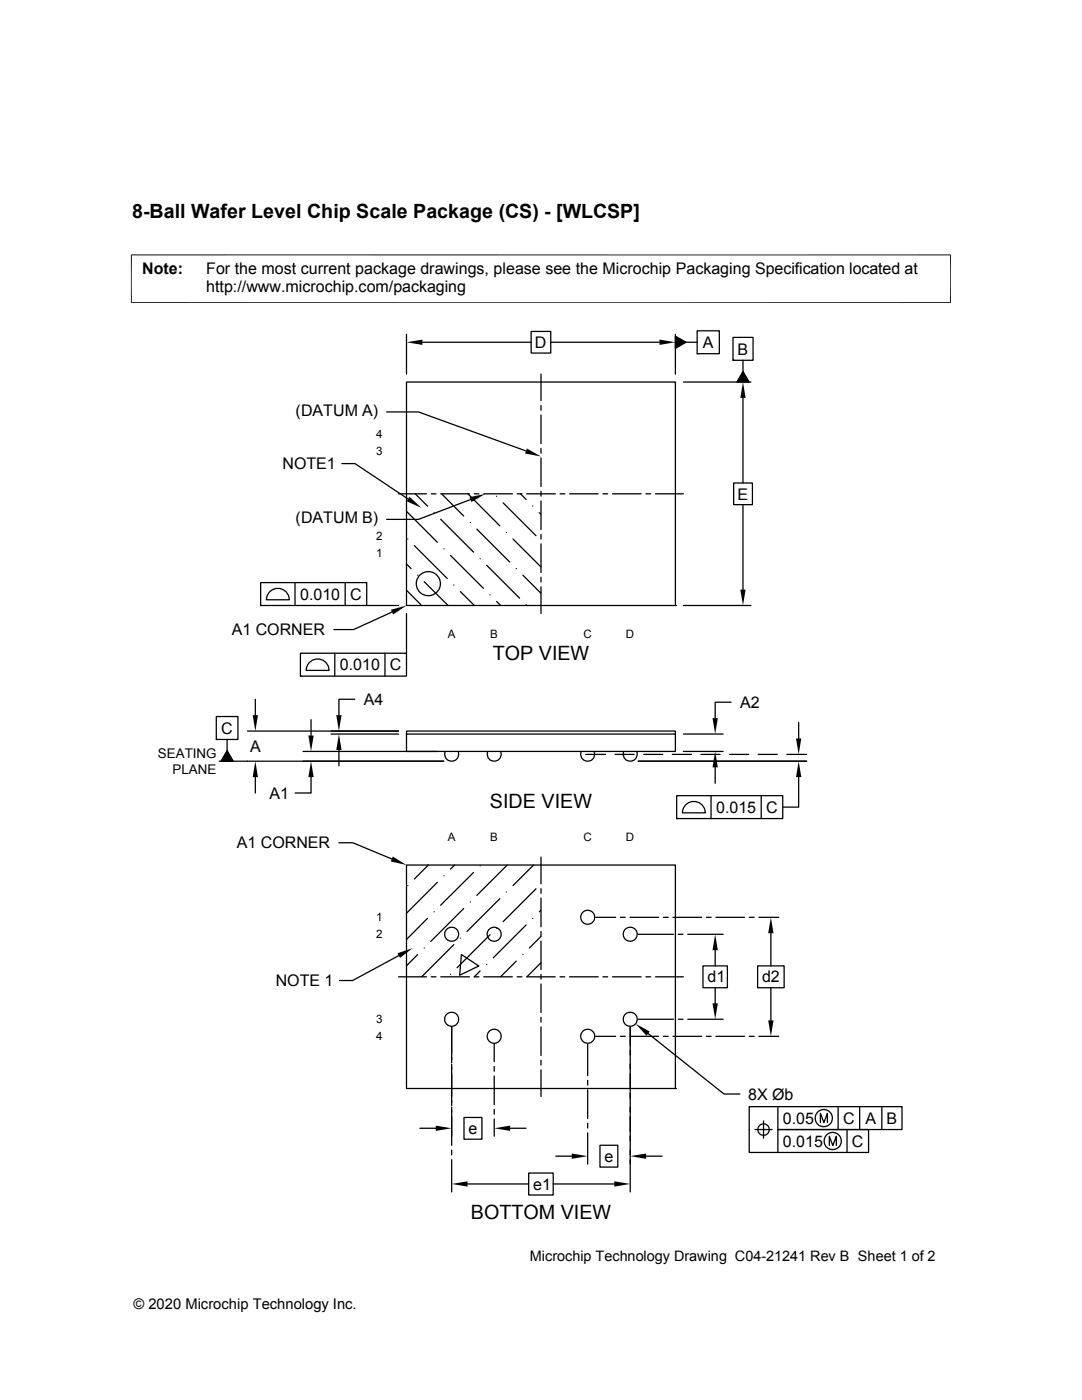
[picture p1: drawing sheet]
<svg xmlns="http://www.w3.org/2000/svg" width="216mm" height="279mm" viewBox="0 0 216 279" stroke-linecap="round" stroke-linejoin="round" font-family="sans-serif">
<g fill="none" stroke="#000" stroke-width=".25">
<path d="M81.1 76.2h53.7v44.6h-53.7zM81.1 66.7v8M84.3 68.3h21.7M106 66.1h3.9v4.4h-3.9zM107.9 74.7v5.3M109.9 68.3h21.7M134.8 67.1l2.1 1.2-2.1 1.2zM134.8 66.7v8M136.4 76.2h13.4M136.9 68.3h2.2M139.1 66h4.4v4.6h-4.4zM139.1 70.6h.1"/>
<path d="M146.3 67.3h4v4.6h-4zM146.3 71.9h.1M148.3 74.1l1.2 2.1h-2.5zM148.3 71.9v2.2M148.3 79.4v17M68.2 92.5h2.6l10.6 7.1M77.2 82.2h6.3l21.5 7.8M79.5 98.6h5.6M82.8 98.5l2.5 2.5M86 98.6h1M87.9 98.6h5.8M88.1 98.5l4.4 4.5"/>
<path d="M93.3 98.5l6.4 6.4M93.9 99.7l-10.4 4h-6.3M94.6 98.6h1M96.5 98.6h5.7M99.1 99h.1M103.2 98.6h.9M103.8 98.5l1.2 1.2M105.1 98.6h5.7M107.9 80.9v1M107.9 82.8v5.7M107.9 89.5v.9M107.9 91.4v5.7"/>
<path d="M107.9 98.1v.9M107.9 100v5.7M111.8 98.6h.9M113.7 98.6h5.7M120.3 98.6h1M122.2 98.6h5.7M128.9 98.6h.9M130.8 98.6h5.6M146.4 96.4h3.7v4.3h-3.7zM52 116.3h21.2v4.5h-21.2zM53.9 118a2.28 2.28 0 0 1 2.5-.4 2.28 2.28 0 0 1 1.3 2.1h-4.6l.4-1.2zM58.9 116.3v4.5"/>
<path d="M68.9 116.3v4.5M81.1 102l6.2 6.2M81.1 112.5l.9 1M81.1 117.8l2.9 2.9M81.4 107.6h.1M82.7 108.9l6.5 6.5M83.3 114.8h.1M84.6 116.1l4.8 4.7M86.6 102.3h.1M87.9 103.6l6.6 6.6M88.6 109.5h.1M89.9 110.8l6.6 6.6"/>
<path d="M90.6 116.8h.1M91.9 118.1l2.8 2.7M93.8 104.3h.1M95.1 105.6l6.6 6.6M95.8 111.5h.1M97.1 112.8l6.6 6.6M97.8 118.7h.1M100.4 100.4l6.6 6.5M101 106.3h.1M102.4 107.6l5.5 5.5M103 113.5h.1M104.3 114.8l3.6 3.6"/>
<path d="M106.3 101h.1M107.6 102.3l.3 .3M107.9 106.6v1M107.9 108.5v5.8M107.9 115.2v1M107.9 117.1v5.3M148.3 100.7v17M50.9 139.6v3.1M52 120.8h.1M59.9 130.4h21.2v4.5h-21.2zM59.9 134.9h.1M61.9 132.1a2.28 2.28 0 0 1 2.4-.4 2.28 2.28 0 0 1 1.4 2.1h-4.6l.3-1.2z"/>
<path d="M66.8 130.4v4.5M70.8 139.6h-3.2v3.1M73.2 120.8h6.3M76.8 130.4v4.5M78.2 122.2l-7.7 3.4h-3.9M81.1 122.4v8M99.1 120l.8 .8M105 120.7h.1M134.8 120.8h.1M136.4 120.8h13.4M43.2 143h4.3v4.6h-4.3zM43.2 147.6h.1"/>
<path d="M43.7 151.9h44.8M45.3 147.6v2.2M45.3 149.8l1.2 2.1h-2.4zM49.4 145.9h30.1M50.9 155.1v3.2M60.5 150h26.7M62.1 155.1v3.2h-3.2M62.1 143.6v3.2M66 146.5h13.5M67.6 149.7v3.1M81.1 146.5v-.6h53.7v.6M81.1 146.5h53.7v3.5h-53.7z"/>
<path d="M88.8 150a1.4 1.4 0 0 0 1.3 1.9 1.4 1.4 0 0 0 1.3-1.9M97.3 150a1.39 1.39 0 0 0 1.3 1.9 1.39 1.39 0 0 0 1.3-1.9M116 150a1.4 1.4 0 0 0 1.3 1.9 1.4 1.4 0 0 0 1.3-1.9M116.9 150.6h3.9M122.7 150.6h3.8M124.5 150a1.4 1.4 0 0 0 1.3 1.9 1.4 1.4 0 0 0 1.2-1.9M127.3 151.9h33.7M128.4 150.6h3.8M134.2 150.6h3.8M135 158.8h21.2v4.6h-21.2zM136.4 150h7.9M136.4 146.5h7.9"/>
<path d="M139.9 150.6h3.8M141.9 158.8v4.6M142.7 153.1v3.2M145.6 150.6h3.8M145.9 140.1h-3.2v3.2M151.3 150.6h3.8M151.9 158.8v4.6M157 150.6h4M159.4 155.1v6h-3.2M159.4 144.2v3.2M67.6 168.2h2.8l7.8 3.2M81.1 172.6h53.7v44.6h-53.7z"/>
<path d="M81.4 176.7h.1M85.5 172.6l-2.8 2.8M87.3 176.1l-6.2 6.1M88.6 174.8h.1M90.7 172.6l-.8 .9M94.5 174.1l-6.6 6.6M95.8 172.8h.1M99.7 179.3l-6.5 6.6M101 178h.1M101.2 172.6l-6.1 6.1M106.5 172.6l-4.1 4.1M107 177.4l-6.6 6.5"/>
<path d="M107.9 171v5.4M107.9 177.3v1M107.9 179.2v5.8M135 163.4h.1M136.9 160.5a2.29 2.29 0 0 1 2.5-.4 2.29 2.29 0 0 1 1.3 2.1h-4.5l.3-1.1zM79.5 194.9h5.6M79.6 190.7l-9.2 5h-2.7M83.3 190.5l-2.2 2.2M84.6 189.2h.1M85.3 183.3l-4.2 4.2M86 194.9h1M86.6 182h.1"/>
<path d="M87.9 194.9h5.8M89.9 194.4h.1M90.6 188.5l-6.4 6.4M91.9 187.2h.1M92.1 190.5l3.4 2.3-3.8 1.8zM92.5 181.3l-6.5 6.6M93.8 180h.1M94.6 194.9h1M95.8 193.8l-1.1 1.1M96.5 194.9h5.7M97.1 192.5h.1M97.8 186.6l-6.6 6.5"/>
<path d="M99.1 185.3h.1M103 191.8l-3.1 3.1M103.2 194.9h.9M104.3 190.5h.1M105 184.6l-6.6 6.6M105.1 194.9h5.7M106.3 183.3h.1M107.9 181.7l-.3 .3M107.9 192.2l-2.7 2.7M107.9 186.9l-2.3 2.3M107.9 185.9v1M107.9 187.8v5.7"/>
<path d="M107.9 194.5v.9M107.9 196.4v5.7M111.7 194.9h1M113.6 194.9h5.8M118.9 183.1h4M120.3 194.9h1M122.2 194.9h5.7M123.8 183.1h1M125.7 183.1h5.7M127.3 186.5h7.1M128.9 194.9h.9M130.8 194.9h5.6"/>
<path d="M132.4 183.1h.9M134.3 183.1h5.7M135.3 186.5h1M137.2 186.5h7.1M140.3 192.8h4.8v4.3h-4.8zM140.9 183.1h1M142.7 189.6v3.2M142.7 197.1v3.1M142.9 183.1h5.7M149.5 183.1h1M151.2 192.8h5.3v4.3h-5.3zM151.4 183.1h4"/>
<path d="M153.8 186.2v6.6M153.8 197.1v6.5M90.1 212.4v8.2M90.1 205v7.1M98.6 208.4v3.5M98.6 212.8v1M98.6 214.7v5.8M107.9 203v1M107.9 204.9v5.8M107.9 211.6v1M107.9 213.5v5.3M117.3 208.4v6.3"/>
<path d="M117.3 215.6v1M117.3 217.5v5.7M118.9 206.8h4M123.8 206.8h1M125.7 206.8h5.7M125.8 205v6.4M125.8 211.5v8.5M127.3 203.4h7.1M129.3 206.3l15.2 12h3.1M132.4 206.8h.9M134.3 206.8h5.7M134.8 217.2h.1"/>
<path d="M135.3 203.4h1M137.2 203.4h7.1M140.9 206.8h1M142.9 206.8h5.7M149.5 206.8h1M151.4 206.8h4M83.8 225.2h3.2M90.1 221v7.6M90.1 229.5v1M90.1 231.4v6.5M92.6 223h3.6v4.4h-3.6zM93.3 236.3h12.2"/>
<path d="M98.6 221.4v1M98.6 223.3v3.5M101.8 225.2h3.2M105.5 234.1h4.9v4.4h-4.9zM110.4 236.3h12.2M110.9 230.7h3.2M117.3 224.2v.9M117.3 226.1v6.2M119.7 228.6h3.6v4.3h-3.6zM125.8 220.1v8.5M125.8 228.7v9.2M128.9 230.7h3.2"/>
<path d="M150.6 225.4h3.5M152.4 223.7v3.4M155.2 220.9v4.5h18.1v4.6h-23.8v-9.1h30.5v4.5h-24.8v4.6M163.7 224v-1.8l.7 1.8 .7-1.8v1.8M165.5 228.6v-1.8l.7 1.8 .7-1.8v1.8M167.2 220.9v4.5M169 225.4v4.6M171.5 220.9v4.5M176 220.9v4.5"/>
<circle cx="85.5" cy="116.5" r="2.41"/>
<circle cx="90.1" cy="186.5" r="1.4"/>
<circle cx="98.6" cy="186.5" r="1.4"/>
<circle cx="117.3" cy="183.1" r="1.4"/>
<circle cx="125.7" cy="186.5" r="1.4"/>
<circle cx="90.1" cy="203.4" r="1.4"/>
<circle cx="98.6" cy="206.8" r="1.4"/>
<circle cx="117.3" cy="206.8" r="1.4"/>
<circle cx="125.7" cy="203.4" r="1.4"/>
<circle cx="152.4" cy="225.4" r="1.14"/>
<circle cx="164.4" cy="223.1" r="1.72"/>
<circle cx="166.2" cy="227.7" r="1.72"/>
</g>
<g fill="#000">
<path d="M81.1 68.3l3.2-.5v1zM131.6 67.8l3.2 .5-3.2 .5zM134.8 67.1l2.1 1.2-2.1 1.2zM148.3 76.2l.5 3.2h-1.1zM148.3 74.1l1.2 2.1h-2.5zM81.7 99.1l2.4 2.2-3-1.3zM93.7 99.2l3.2-.6-2.8 1.6zM105.1 89.5l2.8 1.6-3.1-.6zM147.7 117.7h1.1l-.5 3.1zM78 121.7l3.1-.9-2.7 1.8zM45.3 149.8l1.2 2.1h-2.4zM50.9 151.9l.6 3.2h-1.1z"/>
<path d="M50.4 142.7h1.1l-.6 3.2zM61.5 146.8h1.1l-.5 3.2zM62.1 151.9l.5 3.2h-1.1zM67.6 146.5l.6 3.2h-1.1zM67.1 142.7h1.1l-.6 3.2zM142.7 150l.5 3.1h-1zM142.2 143.3h1l-.5 3.2zM158.8 147.4h1.1l-.5 3.2zM159.4 151.9l.5 3.2h-1.1zM78.4 170.9l2.7 1.7-3.1-.7zM79.3 190.2l3.1-1-2.6 2zM142.7 186.5l.5 3.1h-1z"/>
<path d="M153.8 183.1l.5 3.1h-1zM126.8 204.3l2.8 1.6-.6 .8zM142.2 200.2h1l-.5 3.2zM153.3 203.6h1l-.5 3.2zM87 224.6l3.1 .6-3.1 .5zM90.1 236.3l3.2-.5v1zM98.6 225.2l3.2-.6v1.1zM114.1 230.2l3.2 .5-3.2 .6zM122.6 235.8l3.2 .5-3.2 .5zM125.8 230.7l3.1-.5v1.1z"/>
</g>
<path d="M26.1 50.9h163.7M26.2 50.8v9.7M189.7 50.8v9.7M26.1 60.4h163.7" fill="none" stroke="#000" stroke-width=".2"/>
<g font-size="3.9">
<text x="26.4" y="43.5">8-Ball Wafer Level Chip Scale Package (CS) - [WLCSP]</text>
<text x="98.3" y="131.8">TOP VIEW</text>
<text x="97.8" y="161.3">SIDE VIEW</text>
<text x="93.9" y="243.3">BOTTOM VIEW</text>
</g>
<g font-size="3.2">
<text x="28.4" y="54.6">Note:</text>
<text x="41.1" y="58.3">http://www.microchip.com/packaging</text>
<text x="41.1" y="54.6">For the most current package drawings, please see the Microchip Packaging Specification located at</text>
<text x="106.7" y="69.4">D</text>
<text x="140.3" y="69.4">A</text>
<text x="147.2" y="70.8">B</text>
<text x="59" y="83">(DATUM A)</text>
<text x="56.4" y="93.6">NOTE1</text>
<text x="147.2" y="99.7">E</text>
<text x="59" y="104.5">(DATUM B)</text>
<text x="59.9" y="119.7">0.010</text>
<text x="69.8" y="119.7">C</text>
<text x="46.2" y="126.8">A1 CORNER</text>
<text x="67.8" y="133.8">0.010</text>
<text x="77.8" y="133.8">C</text>
<text x="72.6" y="140.7">A4</text>
<text x="147.7" y="141.3">A2</text>
<text x="44.2" y="146.4">C</text>
<text x="49.9" y="150.1">A</text>
<text x="53.8" y="159.4">A1</text>
<text x="142.9" y="162.2">0.015</text>
<text x="152.9" y="162.2">C</text>
<text x="47.2" y="169.3">A1 CORNER</text>
<text x="55" y="196.8">NOTE 1</text>
<text x="141.2" y="196.1">d1</text>
<text x="152.1" y="196.1">d2</text>
<text x="149.3" y="219.4">8X Øb</text>
<text x="93.5" y="226.3">e</text>
<text x="156.2" y="224.3">0.05</text>
<text x="168.2" y="224.3">C</text>
<text x="172.7" y="224.3">A</text>
<text x="176.9" y="224.3">B</text>
<text x="120.6" y="231.9">e</text>
<text x="156.2" y="228.9">0.015</text>
<text x="170" y="228.9">C</text>
<text x="106.4" y="237.4">e1</text>
</g>
<g font-size="2.9">
<text x="105.7" y="251.7">Microchip Technology Drawing C04-21241 Rev B Sheet 1 of 2</text>
<text x="26.6" y="261.3">© 2020 Microchip Technology Inc.</text>
</g>
<g font-size="2.7">
<text x="31.5" y="151.3">SEATING</text>
<text x="34.4" y="154.5">PLANE</text>
</g>
<g font-size="2.3">
<text x="75.1" y="87.5">4</text>
<text x="75.1" y="90.9">3</text>
<text x="75.1" y="107.9">2</text>
<text x="75.1" y="111.3">1</text>
<text x="89.4" y="127.3">A</text>
<text x="97.8" y="127.3">B</text>
<text x="116.4" y="127.3">C</text>
<text x="124.9" y="127.3">D</text>
<text x="89.4" y="167.9">A</text>
<text x="97.8" y="167.9">B</text>
<text x="116.4" y="167.9">C</text>
<text x="124.9" y="167.9">D</text>
<text x="75.1" y="183.9">1</text>
<text x="75.1" y="187.3">2</text>
<text x="75.1" y="204.2">3</text>
<text x="75.1" y="207.6">4</text>
</g>
</svg>
